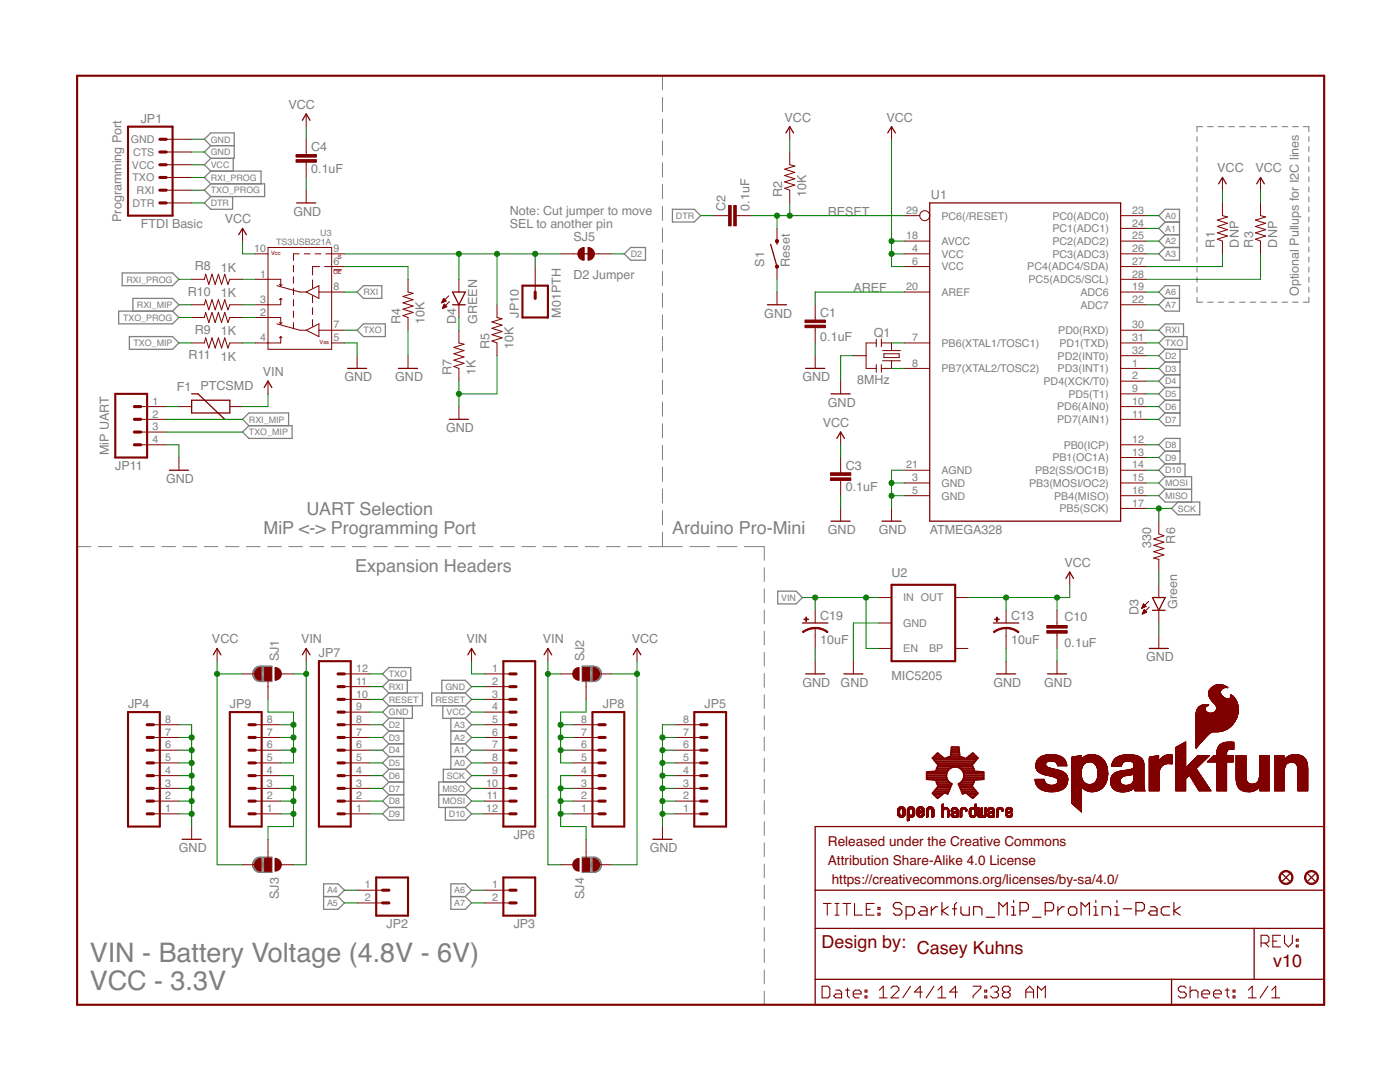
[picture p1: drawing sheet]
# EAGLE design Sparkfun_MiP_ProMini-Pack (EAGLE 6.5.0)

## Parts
C1  0.1uF  0.1UF-25V(+80/-20%)(0603)  [0603-CAP]
C2  0.1uF  0.1UF-25V(+80/-20%)(0603)  [0603-CAP]
C3  0.1uF  0.1UF-25V(+80/-20%)(0603)  [0603-CAP]
C4  0.1uF  0.1UF-25V(+80/-20%)(0603)  [0603-CAP]
C10  0.1uF  0.1UF-25V(+80/-20%)(0603)  [0603-CAP]
C13  10uF  CAP_POL1206  [EIA3216]
C19  10uF  CAP_POL1206  [EIA3216]
D3  Green  LED-GREEN0603  [LED-0603]
D4  GREEN  LED-GREEN0603  [LED-0603]
F1  PTCSMD  [PTC-1206]
FID1  FIDUCIAL1X2  [FIDUCIAL-1X2]
FID2  FIDUCIAL1X2  [FIDUCIAL-1X2]
FRAME1  FRAME-LETTER  [CREATIVE_COMMONS]
JP1  FTDI Basic  ARDUINO_SERIAL_PROGRAMPTH  [1X06]
JP2  M02PTH  [1X02]
JP3  M02PTH  [1X02]
JP4  M081X08  [1X08]
JP5  M081X08  [1X08]
JP6  M12PTH  [1X12]
JP7  M12PTH  [1X12]
JP8  M081X08  [1X08]
JP9  M081X08  [1X08]
JP10  M01PTH  [1X01]
JP11  M04JST  [1X04-1.5MM_JST]
LOGO1  SFE_LOGO_NAME_FLAME.1_INCH  [SFE_LOGO_NAME_FLAME_.1]
LOGO2  OSHW-LOGOS  [OSHW-LOGO-S]
Q1  8MHz  RESONATOR8MHZ  [RESONATOR-SMD]
R1  DNP  RESISTOR0603-RES  [0603-RES]
R2  10K  RESISTOR0603-RES  [0603-RES]
R3  DNP  RESISTOR0603-RES  [0603-RES]
R4  10K  10KOHM1/10W1%(0603)0603  [0603-RES]
R5  10K  10KOHM1/10W1%(0603)0603  [0603-RES]
R6  330  330OHM1/10W1%(0603)  [0603-RES]
R7  1K  1KOHM1/10W1%(0603)  [0603-RES]
R8  1K  1KOHM1/10W1%(0603)  [0603-RES]
R9  1K  1KOHM1/10W1%(0603)  [0603-RES]
R10  1K  1KOHM1/10W1%(0603)  [0603-RES]
R11  1K  1KOHM1/10W1%(0603)  [0603-RES]
S1  Reset  SWITCH-MOMENTARY-2SMD  [TACTILE-SWITCH-SMD]
SJ1  JUMPER-PAD-3-2OF3_NC_BY_PASTE  [PAD-JUMPER-3-2OF3_NC_BY_PASTE_YES_SILK_FULL_BOX]
SJ2  JUMPER-PAD-3-2OF3_NC_BY_PASTE  [PAD-JUMPER-3-2OF3_NC_BY_PASTE_YES_SILK_FULL_BOX]
SJ3  JUMPER-PAD-3-2OF3_NC_BY_PASTE  [PAD-JUMPER-3-2OF3_NC_BY_PASTE_YES_SILK_FULL_BOX]
SJ4  JUMPER-PAD-3-2OF3_NC_BY_PASTE  [PAD-JUMPER-3-2OF3_NC_BY_PASTE_YES_SILK_FULL_BOX]
SJ5  D2 Jumper  JUMPER-PAD-2-NC_BY_TRACE  [PAD-JUMPER-2-NC_BY_TRACE_YES_SILK]
U1  ATMEGA328  ATMEGA328_SMT  [TQFP32-08]
U2  MIC5205  MIC52053.3V  [SOT23-5]
U3  TS3USB221A  [QFN-10-RSE]

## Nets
A0: JP6.8 U1.23(PC0(ADC0))
A1: JP6.7 U1.24(PC1(ADC1))
A2: JP6.6 U1.25(PC2(ADC2))
A3: JP6.5 U1.26(PC3(ADC3))
A4: JP2.1 R1.1 U1.27(PC4(ADC4/SDA))
A5: JP2.2 R3.1 U1.28(PC5(ADC5/SCL))
A6: JP3.1 U1.19(ADC6)
A7: JP3.2 U1.22(ADC7)
AREF: C1.2 U1.20(AREF)
D2: JP7.8 SJ5.2 U1.32(PD2(INT0))
D3: JP7.7 U1.1(PD3(INT1))
D4: JP7.6 U1.2(PD4(XCK/T0))
D5: JP7.5 U1.9(PD5(T1))
D6: JP7.4 U1.10(PD6(AIN0))
D7: JP7.3 U1.11(PD7(AIN1))
D8: JP7.2 U1.12(PB0(ICP))
D9: JP7.1 U1.13(PB1(OC1A))
D10: JP6.12 U1.14(PB2(SS/OC1B))
DTR: C2.2 JP1.1(DTR)
GND: C1.1 C3.1 C4.1 C10.2 C13.C(-) C19.C(-) D3.C JP1.5(CTS) JP1.6(GND) JP4.1 JP4.2 JP4.3 JP4.4 JP4.5 JP4.6 JP4.7 JP4.8 JP5.1 JP5.2 JP5.3 JP5.4 JP5.5 JP5.6 JP5.7 JP5.8 JP6.2 JP7.9 JP11.4 Q1.2 R4.1 R5.1 R7.1 S1.1 U1.3(GND) U1.5(GND) U1.21(AGND) U2.2(GND) U3.5(VSS)
MISO: JP6.10 U1.16(PB4(MISO))
MOSI: JP6.11 U1.15(PB3(MOSI/OC2))
N$1: Q1.3 U1.8(PB7(XTAL2/TOSC2))
N$2: JP9.5 JP9.6 JP9.7 JP9.8 SJ1.2
N$3: JP9.1 JP9.2 JP9.3 JP9.4 SJ3.2
N$4: Q1.1 U1.7(PB6(XTAL1/TOSC1))
N$5: JP8.5 JP8.6 JP8.7 JP8.8 SJ2.2
N$6: JP8.1 JP8.2 JP8.3 JP8.4 SJ4.2
N$7: D3.A R6.2
N$8: D4.C R7.2
N$9: R10.1 U3.3(2D+)
N$10: R11.1 U3.4(2D-)
N$11: R8.1 U3.1(1D+)
N$12: R4.2 U3.6(!OE)
N$13: R9.1 U3.2(1D-)
N$17: F1.2 JP11.1
RESET: C2.1 JP6.3 JP7.10 R2.1 S1.3 U1.29(PC6(/RESET))
RXI: JP7.11 U1.30(PD0(RXD)) U3.8(D+)
RXI_MIP: JP11.2 R10.2
RXI_PROG: JP1.3(TXO) R8.2
SCK: JP6.9 R6.1 U1.17(PB5(SCK))
SELECT: D4.A JP10.1 R5.2 SJ5.1 U3.9(S)
TXO: JP7.12 U1.31(PD1(TXD)) U3.7(D-)
TXO_MIP: JP11.3 R11.2
TXO_PROG: JP1.2(RXI) R9.2
VCC: C3.2 C4.2 C10.1 C13.A(+) JP1.4(VCC) JP6.4 R1.2 R2.2 R3.2 SJ1.3 SJ2.3 SJ3.3 SJ4.3 U1.4(VCC) U1.6(VCC) U1.18(AVCC) U2.5(OUT) U3.10(VCC)
VIN: C19.A(+) F1.1 JP6.1 SJ1.1 SJ2.1 SJ3.1 SJ4.1 U2.1(IN) U2.3(EN)
Unconnected: U2.4(BP)

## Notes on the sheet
- Programming Port
- Note: Cut jumper to move
  SEL to another pin
- Optional Pullups for I2C lines
- MiP UART
- UART Selection
  MiP <-> Programming Port
- Arduino Pro-Mini
- Expansion Headers
- Casey Kuhns
- VIN - Battery Voltage (4.8V - 6V)
  VCC - 3.3V
- v10
